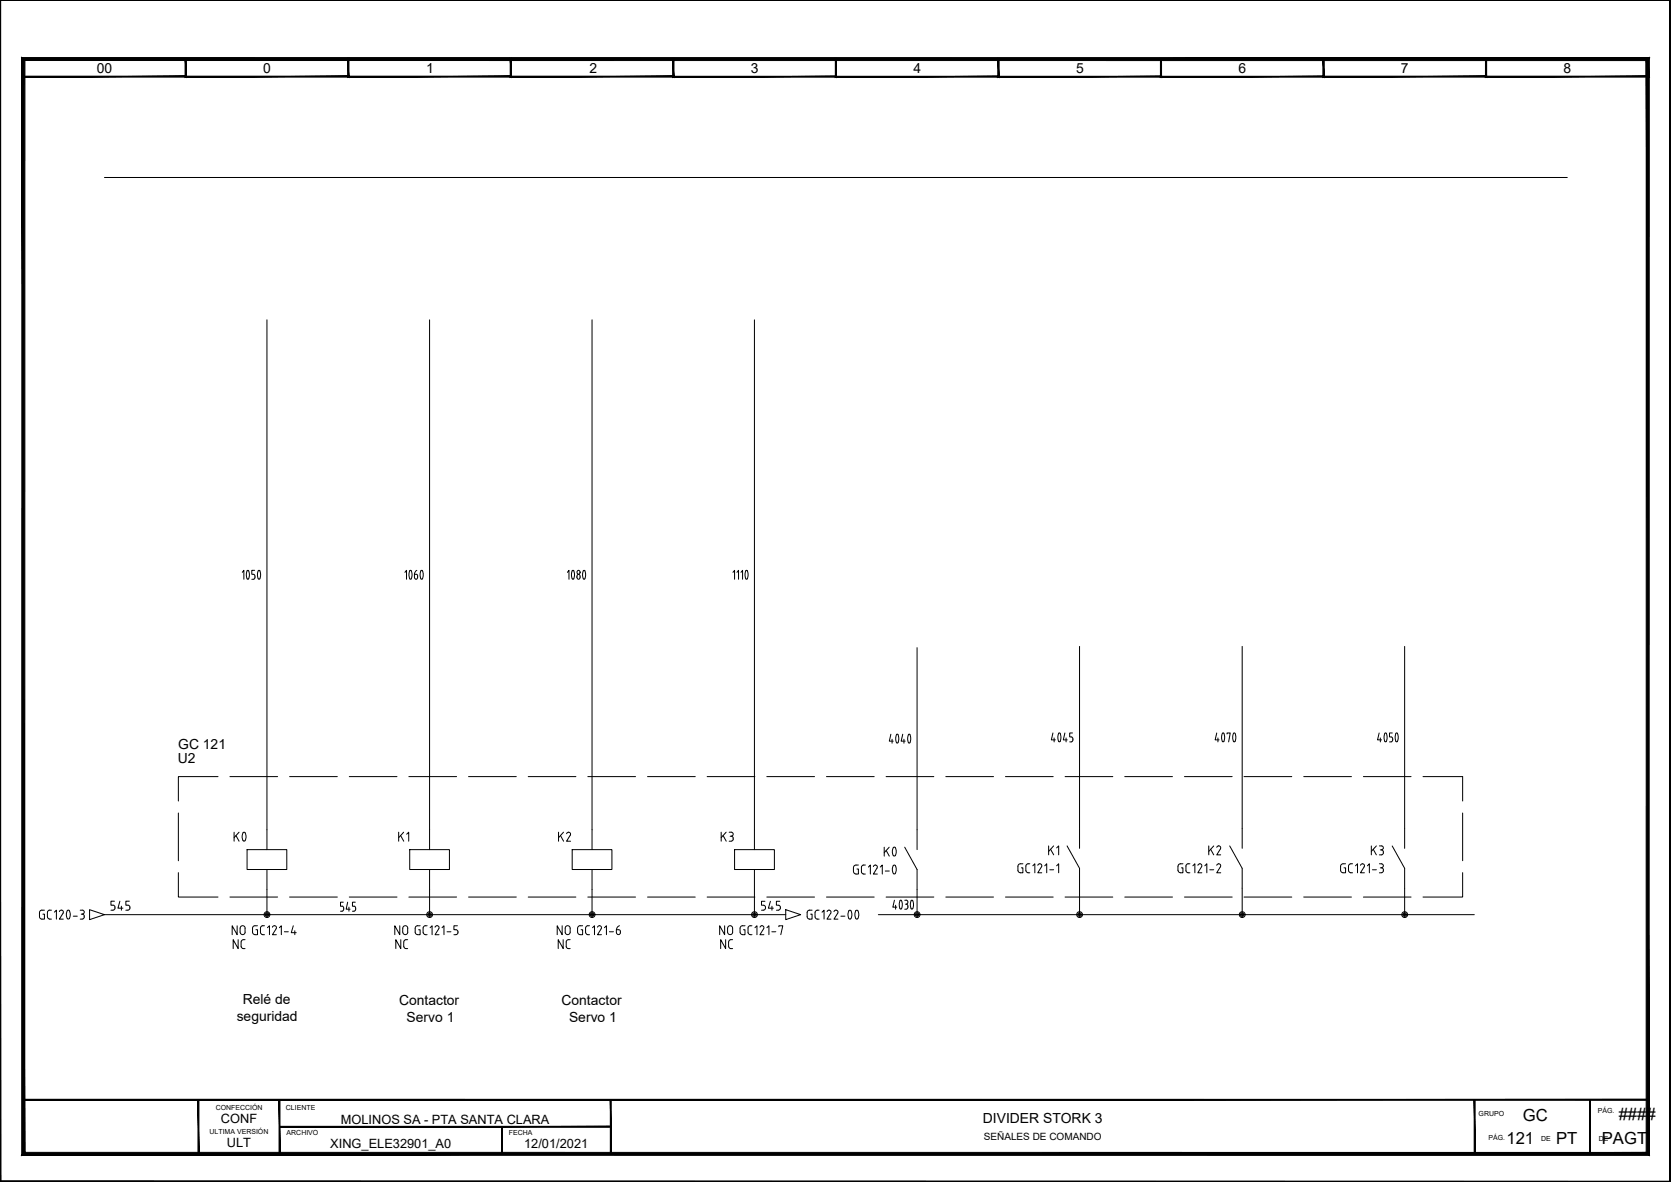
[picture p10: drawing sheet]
<svg xmlns="http://www.w3.org/2000/svg" width="420mm" height="297mm" viewBox="0 0 420 297" stroke-linecap="round" stroke-linejoin="round" font-family="sans-serif">
<g fill="none" stroke="#000" stroke-width=".25">
<path d="M0 .1v296.9h420M26.3 44.6h367.8M0 80.4h.1M67.1 80.4v128.1M108 80.4v133.1M148.9 80.4v133.1M189.7 80.4v133.1M0 147h.1M184.3 143.8l.4-.5v2.3M185.3 143.8l.4-.5v2.3M186.3 143.8l.4-.5v2.3M187.5 143.4l.2-.1a1.78 1.78 0 0 1 0 2.3l-.4-1z"/>
<path d="M230.6 162.8v45.7M271.4 162.4v50.8M312.3 162.4v50.8M353.2 162.4v50.8M54.8 195.2h-9.9v6.1M57.8 195.2h12M72.8 195.2h12M87.8 195.2h12M102.8 195.2h12M117.8 195.2h12M132.8 195.2h12M147.8 195.2h12"/>
<path d="M162.8 195.2h12M177.8 195.2h12M192.8 195.2h12M207.8 195.2h12M222.8 195.2h12M237.8 195.2h12M252.8 195.2h12M264.8 184.2l-.4 1.7h1M265 185.4v1M266.3 184.2h.1a1.79 1.79 0 0 1 0 2.2 1.94 1.94 0 0 1-.1-2.2zM267.8 184.2l-.4 1.7h1M267.8 195.2h12"/>
<path d="M268.1 185.4v1M269.7 184.2h-.7v1l.6 .1 .2 .4-.2 .7h-.6M282.8 195.2h12M297.8 195.2h12M312.8 195.2h12M327.8 195.2h12M342.8 195.2h12M357.8 195.2h10v6.1M44.9 219.3v6.1h9.9M44.9 204.3v12M62.1 213.5h10v5h-10zM67.1 218.5v11.4"/>
<path d="M103 213.5h10v5h-10zM108 218.5v11.4M143.9 213.5h10v5h-10zM148.9 218.5v11.4M184.7 213.5h10v5h-10zM189.7 218.5v11.4M215.8 217.4l-1 .2a1.82 1.82 0 0 0-.1 1.7l.3 .3 .8 .1v-1.3h-.3M217.2 217.4l-.5 .3-.1 .3 .1 1.4 .5 .2M230.6 218.5v5M256.6 217.1h.6M256.6 217.1l-.5 .2-.2 .4 .1 1.2 .6 .4M256.8 218.1h.4v1.2h-.6"/>
<path d="M257.9 217.6v1.2M258 218.8l.2 .4 .3 .1M258.5 217.1h.4M258.5 219.3h.4M258.5 217.1h-.3l-.2 .5M259.7 217.6l.5-.5v2.2M261.5 217.1l.3 .1 .1 .5-1 1.6h1M262.7 217.6l.5-.5v2.2M263.9 218.6h1M265.7 217.6l.5-.5v2.2M268.3 212.6l3.1 5.6v11.7M297.4 217.1l-1 .2a1.82 1.82 0 0 0-.1 1.6l.3 .4h.8v-1.2h-.3"/>
<path d="M299.2 217.1h-.7l-.3 .5 .1 1.4 .2 .2 .7 .1M299.9 217.6l.5-.5v2.2M301.7 217.1l.3 .1 .2 .5-1 1.6h1M302.9 217.6l.5-.5v2.2M304.2 218.6h1M306.4 217.1l.4 .1 .1 .5-1 1.6h1M309.2 212.6l3.1 5.6v11.7M338.3 217.1h-.8l-.4 .6 .2 1.4 1 .2v-1.2h-.4M340.1 217.1h-.7l-.3 .5 .1 1.4 .2 .2 .7 .1M340.8 217.6l.5-.5v2.2M342.6 217.1l.3 .1 .2 .5-1 1.6h1M343.8 217.6l.5-.5v2.2"/>
<path d="M345.1 218.6h1M347.1 218.1h.2M347.3 217.1a.5 .5 0 0 1 .5 .5 .5 .5 0 0 1-.5 .5M347.3 218.1a.64 .64 0 0 1 .5 .6 .64 .64 0 0 1-.5 .6h-.5M350.1 212.6l3.1 5.6v11.7M367.8 219.3v6.1h-10M367.8 204.3v12M0 229.9h.1M9.9 229.3v1.1l.2 .4 1.1 .2v-1.3h-.4M10.5 228.7h.7M10.6 228.7l-.5 .2-.2 .4M11.9 229.3l.1 1.4 .2 .2 .7 .1"/>
<path d="M12.5 228.7h.4M12.5 228.7l-.3 .1-.3 .5M13.7 229.2l.5-.5v2.3M15.4 228.7l-.5 .4M15.4 228.7l.4 .1 .1 .5-1 1.7h1M16.9 228.8h.5M16.9 228.8l-.2 1.3 .2 .7 .3 .2 .2-.2 .3-.7-.3-1.3M18.4 230.2h1M20.2 228.7h.5M20.4 229.7a.63 .63 0 0 1 .8 .5 .63 .63 0 0 1-.5 .8h-.5M20.7 228.7a.5 .5 0 0 1 .5 .5 .5 .5 0 0 1-.5 .5M22.5 228.6l3.8 1.3-3.8 1.2z"/>
<path d="M26.3 229.9h171.3M57.8 225.4h12M64.1 232.6h.6M64.4 233.6h.3v1.3h-.6M65.5 234.3l.1 .3 .5 .3M66.1 234.9h.4M66.5 232.6l-.7 .1-.2 .2-.1 1.4M67.2 233.1l.6-.5v2.3M68.5 233a.51 .51 0 0 1 .7-.3 .51 .51 0 0 1 .2 .7M69.4 233.4l-.9 1.5h1M70.3 233.1l.4-.5v2.3M71.5 234.2h1"/>
<path d="M72.8 225.4h12M73.7 232.6l-.5 1.8h1.3M74.1 233.9v1M85.6 229h.4M86 227.7l.4 .3v.5l-.4 .5M86.3 226.7h-.7v1h.4M87.4 226.7l-.4 1.8h1M87.7 228v1M87.8 225.4h12M88.6 229h.4M89.3 226.7h-.7v1l.6 .1 .2 .4v.5l-.4 .3M102.8 225.4h12"/>
<path d="M105 232.6h.6M105.3 233.6h.3v1.3h-.6M106.4 233.2v1.1M106.4 234.3l.3 .5 .3 .1M107 232.6h.4M107 234.9h.4M107 232.6l-.3 .1-.3 .5M108.1 233.1l.5-.5v2.3M109.4 233a.51 .51 0 0 1 .7-.3 .51 .51 0 0 1 .2 .7l-.9 1.5h1M111.1 233.1l.5-.5v2.3M112.4 234.2h1M114.1 234.9h.5"/>
<path d="M115 232.6h-.9v1h.5a.63 .63 0 0 1 .6 .7 .63 .63 0 0 1-.6 .6M117.8 225.4h12M132.8 225.4h12M147.8 225.4h12M162.8 225.4h12M177.8 225.4h12M186.7 232.6h.6M186.9 233.6h.4v1.3h-.6M188.1 234.3l.3 .5 .2 .1M188.6 234.9h.5M189.1 232.6l-.7 .1-.2 .2-.1 1.4M189.8 233.1l.5-.5v2.3"/>
<path d="M191.1 233a.5 .5 0 0 1 .7-.3 .5 .5 0 0 1 .2 .7M192 233.4l-.9 1.5h1M192.8 225.4h12M192.8 233.1l.5-.5v2.3M194.1 234.2h1M195.8 232.9v-.3h1l-.5 2.3M197.6 228.6l3.7 1.3-3.7 1.2zM202.9 229.3v1.1l.2 .4 1.1 .2v-1.3h-.4M203.6 228.7h.6M203.6 228.7l-.5 .2-.2 .4M204.9 229.3v1.1M205 230.4l.2 .5 .8 .1"/>
<path d="M206 228.7l-.8 .1-.2 .5M206.7 229.2l.5-.5v2.3M207.8 225.4h12M208.5 228.7l.3 .2 .1 .4-1 1.7h1M208.5 228.7l-.5 .4M210.2 228.7l-.5 .4M210.2 228.7l.3 .2 .2 .4-1 1.7h1M211.4 230.2h1M213.5 228.8l.2-.1a1.5 1.5 0 0 1 0 2.3 1.55 1.55 0 0 1-.2-2.2zM215.2 228.8l.2-.1a1.5 1.5 0 0 1 0 2.3 1.55 1.55 0 0 1-.2-2.2zM220.9 229.9h149.8M222.8 225.4h12"/>
<path d="M237.8 225.4h12M252.8 225.4h12M267.8 225.4h12M282.8 225.4h12M297.8 225.4h12M312.8 225.4h12M327.8 225.4h12M342.8 225.4h12M5.8 276.4h44.1v13.6h-44.1z"/>
<circle cx="67.1" cy="229.8" r=".73"/>
<circle cx="67.1" cy="229.8" r=".46"/>
<circle cx="67.1" cy="229.8" r=".22"/>
<circle cx="108" cy="229.8" r=".73"/>
<circle cx="108" cy="229.8" r=".46"/>
<circle cx="108" cy="229.8" r=".22"/>
<circle cx="148.9" cy="229.8" r=".73"/>
<circle cx="148.9" cy="229.8" r=".46"/>
<circle cx="148.9" cy="229.8" r=".22"/>
<circle cx="271.5" cy="229.8" r=".73"/>
<circle cx="271.5" cy="229.8" r=".46"/>
<circle cx="271.5" cy="229.8" r=".22"/>
<circle cx="312.3" cy="229.8" r=".73"/>
<circle cx="312.3" cy="229.8" r=".46"/>
<circle cx="312.3" cy="229.8" r=".22"/>
<circle cx="353.2" cy="229.8" r=".73"/>
<circle cx="353.2" cy="229.8" r=".46"/>
<circle cx="353.2" cy="229.8" r=".22"/>
</g>
<g fill="#000" stroke="#000" stroke-width=".25">
<path d="M0 .1h419.9zM0 .1h419.9z"/>
<path d="M5.7 19.4h41.1l-.2-.3zM5.9 19.1h40.7l-40.9 .3zM5.7 14.7v4.7l.2-.3zM5.7 14.7l.2 .3v4.1zM5.7 14.7l.2 .3 40.9-.3zM5.9 15l40.9-.3-.2 .3zM46.8 14.7l-.2 .3 .2 4.4zM46.6 15l.2 4.4-.2-.3z"/>
<path d="M46.6 19.4h41.1l-.2-.3zM46.6 19.4l.2-.3h40.7zM46.6 14.7v4.7l.2-.3zM46.6 14.7l.2 .3v4.1zM46.6 14.7l.2 .3 40.9-.3zM46.8 15l40.9-.3-.2 .3zM87.7 14.7l-.2 .3 .2 4.4zM87.5 15l.2 4.4-.2-.3z"/>
<path d="M87.5 19.4h41.1l-.2-.3zM87.7 19.1h40.7l-40.9 .3zM87.5 14.7v4.7l.2-.3zM87.5 14.7l.2 .3v4.1zM87.5 14.7l.2 .3 40.9-.3zM87.7 15l40.9-.3-.2 .3zM128.6 14.7l-.2 .3 .2 4.4zM128.4 15l.2 4.4-.2-.3z"/>
<path d="M128.3 19.4h41.1l-.2-.3zM128.5 19.1h40.7l-40.9 .3zM128.3 14.7v4.7l.2-.3zM128.3 14.7l.2 .3v4.1zM128.3 14.7l.2 .3 40.9-.3zM128.5 15l40.9-.3-.2 .3zM169.4 14.7l-.2 .3 .2 4.4zM169.2 15l.2 4.4-.2-.3z"/>
<path d="M169.2 19.4h41.1l-.2-.2zM169.2 19.4l.2-.2h40.7zM169.2 14.7v4.7l.2-.2zM169.2 14.7l.2 .3v4.2zM169.2 14.7l.2 .3 40.9-.3zM169.4 15l40.9-.3-.2 .3zM210.3 14.7l-.2 .3 .2 4.4zM210.1 15l.2 4.4-.2-.2z"/>
<path d="M210 19.4h41.2l-.3-.2zM210.3 19.2h40.6l-40.9 .2zM210 14.7v4.7l.3-.2zM210 14.7l.3 .3v4.2zM210 14.7l.3 .3 40.9-.3zM210.3 15l40.9-.3-.3 .3zM251.2 14.7l-.3 .3 .3 4.4zM250.9 15l.3 4.4-.3-.2z"/>
<path d="M250.9 19.4h41.2l-.3-.2zM250.9 19.4l.3-.2h40.6zM250.9 14.7v4.7l.3-.2zM250.9 14.7l.3 .3v4.2zM250.9 14.7l.3 .3 40.9-.3zM251.2 15l40.9-.3-.3 .3zM292.1 14.7l-.3 .3 .3 4.4zM291.8 15l.3 4.4-.3-.2z"/>
<path d="M291.8 19.4h41.1l-.2-.2zM291.8 19.4l.2-.2h40.7zM291.8 14.7v4.7l.2-.2zM291.8 14.7l.2 .3v4.2zM291.8 14.7l.2 .3 40.9-.3zM292 15l40.9-.3-.2 .3zM332.9 14.7l-.2 .3 .2 4.4zM332.7 15l.2 4.4-.2-.2z"/>
<path d="M332.7 19.4h41.1l-.2-.3zM332.9 19.1h40.7l-40.9 .3zM332.7 14.7v4.7l.2-.3zM332.7 14.7l.2 .3v4.1zM332.7 14.7l.2 .3 40.9-.3zM332.9 15l40.9-.3-.2 .3zM373.8 14.7l-.2 .3 .2 4.4zM373.6 15l.2 4.4-.2-.3z"/>
<path d="M373.5 19.4h41.1l-.2-.3zM373.5 19.4l.2-.3h40.7zM373.5 14.7v4.7l.2-.3zM373.5 14.7l.2 .3v4.1zM373.5 14.7l.2 .3 40.9-.3zM373.7 15l40.9-.3-.2 .3zM414.6 14.7l-.2 .3 .2 4.4zM414.4 15l.2 4.4-.2-.3z"/>
<path d="M419.9 .1v296.7zM419.9 .1l.1 296.8zM419.9 .1l.1 296.8z"/>
<path d="M5.8 276.3v.2l408.5-.2zM5.8 276.5l408.5-.2v.2z"/>
<path d="M0 .1v296.9l.2-.2zM0 .1h.2v296.7z"/>
<path d="M5.5 290.3l408.4-.7h-407.7zM5.5 290.3l408.4-.7 .8 .8zM413.9 15.2v274.4l.8 .8zM413.9 15.2l.8-.7v275.9zM6.3 15.2h407.6l.8-.7zM5.5 14.5h409.2l-408.4 .7zM5.5 14.5l.7 275.1 .1-274.4zM5.5 14.5l.7 275.1-.7 .7z"/>
<path d="M49.8 276.4v13.6h.2zM49.8 276.4h.2v13.6z"/>
<path d="M70.2 276.4v13.6h.2zM70.2 276.4h.2v13.6z"/>
<path d="M70.3 283v.3l83.3-.3zM70.3 283.3l83.3-.3v.3z"/>
<path d="M126.1 283.2v6.8h.2zM126.1 283.2h.2v6.8z"/>
<path d="M153.5 276.4v13.7h.2zM153.5 276.4h.2v13.7z"/>
<path d="M370.7 276.4v13.6h.2zM370.7 276.4h.2v13.6z"/>
<path d="M399.7 276.4v13.6h.2zM399.7 276.4h.2v13.6z"/>
<path d="M.2 296.8l419.8 .1zM.2 296.8l419.8 .1-420 .1zM0 297h420v-.1zM0 297h420z"/>
</g>
<text font-size="7.9" x="219.8" y="217.3">K0</text>
<text font-size="7.5" x="56.4" y="213.4">K0</text>
<g font-size="7.1">
<text x="57.9" y="147.5">1050</text>
<text x="98.4" y="147.5">1060</text>
<text x="139.3" y="147.5">1080</text>
<text x="303" y="188.4">4070</text>
<text x="343.6" y="188.4">4050</text>
<text x="221.9" y="230.4">4030</text>
</g>
<text font-size="6.6" x="220.8" y="188.4">4040</text>
<g font-size="5.7">
<text x="99.1" y="212.7">K1</text>
<text x="139.3" y="212.7">K2</text>
<text x="180.3" y="212.7">K3</text>
<text x="26.8" y="230">545</text>
</g>
<g font-size="5.3">
<text x="262.5" y="215.9">K1</text>
<text x="302.7" y="215.9">K2</text>
<text x="343.6" y="215.9">K3</text>
<text x="190.1" y="230">545</text>
<text x="57.1" y="236">NO</text>
<text x="57.5" y="239.5">NC</text>
<text x="98.1" y="236">NO</text>
<text x="98.4" y="239.5">NC</text>
<text x="139" y="239.5">NC</text>
<text x="139" y="236">NO</text>
<text x="143.9" y="236">GC121-6</text>
<text x="179.6" y="236">NO</text>
<text x="179.9" y="239.5">NC</text>
</g>
<g font-size="4.2">
<text x="382.9" y="281.6">GC</text>
<text x="407" y="281.3">####</text>
<text x="378.8" y="287.5">121</text>
<text x="391.3" y="287.5">PT</text>
<text x="402.8" y="287.5">PAGT</text>
</g>
<g font-size="3.5">
<text x="24.3" y="18.4">00</text>
<text x="66.2" y="18.4">0</text>
<text x="107.2" y="18.4">1</text>
<text x="148.2" y="18.4">2</text>
<text x="188.8" y="18.4">3</text>
<text x="229.7" y="18.4">4</text>
<text x="270.6" y="18.4">5</text>
<text x="311.4" y="18.4">6</text>
<text x="352.3" y="18.4">7</text>
<text x="393.1" y="18.4">8</text>
<text x="44.7" y="191.8">U2</text>
<text x="44.8" y="188.2">GC 121</text>
<text x="59.5" y="256.5">seguridad</text>
<text x="61" y="252.4">Relé de</text>
<text x="100.3" y="252.6">Contactor</text>
<text x="102.2" y="256.8">Servo 1</text>
<text x="141.2" y="252.6">Contactor</text>
<text x="143.1" y="256.8">Servo 1</text>
<text x="247.1" y="282.1">DIVIDER STORK 3</text>
</g>
<g font-size="3.2">
<text x="55.5" y="282.3">CONF</text>
<text x="85.7" y="282.3">MOLINOS SA - PTA SANTA CLARA</text>
<text x="57" y="288.3">ULT</text>
<text x="83" y="288.6">XING_ELE32901_A0</text>
<text x="131.8" y="288.6">12/01/2021</text>
</g>
<text font-size="2.5" x="247.4" y="286.6">SEÑALES DE COMANDO</text>
<g font-size="1.8">
<text x="54.2" y="279">CONFECCIÓN</text>
<text x="71.9" y="279">CLIENTE</text>
<text x="371.8" y="280.6">GRUPO</text>
<text x="401.8" y="279.8">PÁG.</text>
<text x="52.7" y="285">ULTIMA VERSIÓN</text>
<text x="72.1" y="285.3">ARCHIVO</text>
<text x="127.9" y="285.3">FECHA</text>
<text x="374.3" y="286.6">PÁG.</text>
<text x="387.5" y="286.6">DE</text>
<text x="402" y="286.6">DE</text>
</g>
</svg>
